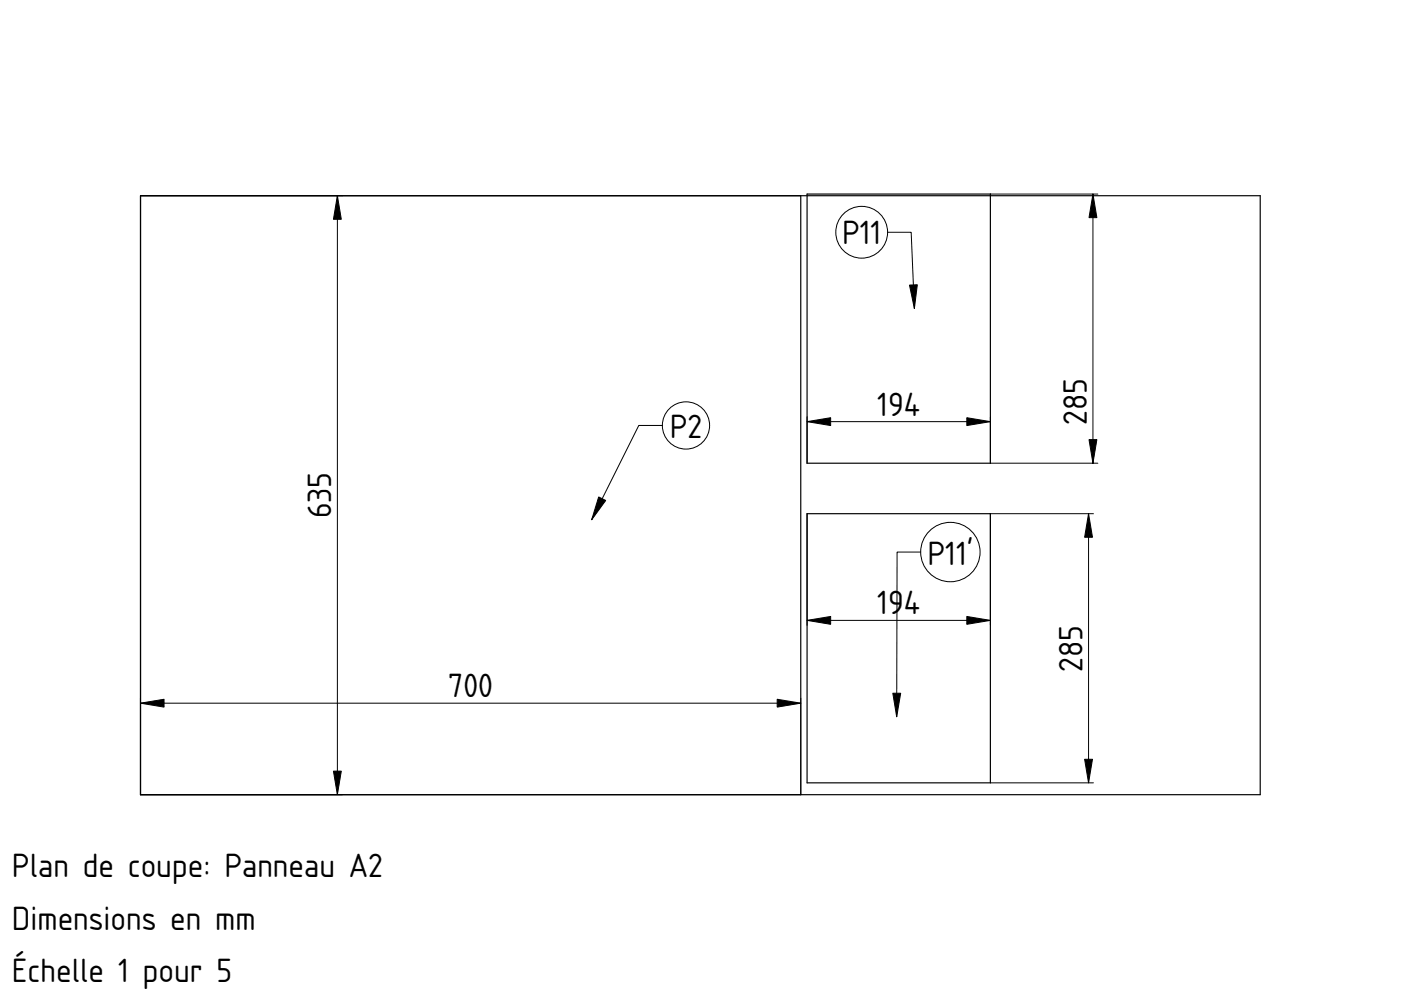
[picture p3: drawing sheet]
<svg xmlns="http://www.w3.org/2000/svg" width="297mm" height="210mm" viewBox="0 0 297 210" stroke-linecap="round" stroke-linejoin="round" font-family="sans-serif">
<path d="M29.8 41.5h237.4v127h-237.4zM169.8 41.5v127M171.1 41.1h38.9v57.1h-38.9zM171.1 108.9h38.9v57.1h-38.9z" fill="none" stroke="#000" stroke-width=".25"/>
<g fill="none" stroke="#000" stroke-width=".21">
<path d="M29.8 41.5h42.8M71.5 41.5v127M188.2 49.2h5l.7 16.2M210 41.1h22.8M231.7 41.1v57.1M190.5 69.7h.1M140.4 90.2h-5l-10 20M171.1 89.4h38.9M171.1 88.4v9.8M210 88.4v9.8h22.8M99.8 105h.1M171.1 108.9v23.7"/>
<path d="M195.2 117h-5l-.1 35M230.8 108.9v57.1M231.8 108.9h-21.8v23.7M171.1 131.5h38.9M190.5 137.4h.1M29.8 149.1h140M29.8 148.1v20.4h42.8M169.8 148.1v20.4M210 166h21.8"/>
<circle cx="182.7" cy="49.2" r="5.5"/>
<circle cx="145.4" cy="90.2" r="5"/>
<circle cx="201.5" cy="117" r="6.3"/>
</g>
<g fill="#000" stroke="#000" stroke-width=".21">
<path d="M71.5 41.5l.9 5h-1.7zM231.7 41.1l.9 5h-1.7zM192.8 60.4h1.7l-.6 5zM171.1 89.4l5-.8v1.6zM205 88.6l5 .8-5 .8zM230.9 93.2h1.7l-.9 5zM126.9 105.4l1.5 .7-3 4.1zM230.8 108.9l.8 5h-1.6zM171.1 131.5l5-.8v1.7zM205 130.7l5 .8-5 .9zM29.8 149.1l5-.8v1.6zM164.8 148.3l5 .8-5 .8z"/>
<path d="M189.3 147h1.7l-.9 5zM70.7 163.5h1.7l-.9 5zM230 161h1.6l-.8 5z"/>
</g>
<g font-size="6.7">
<text x="178.5" y="51.8">P11</text>
<text x="186" y="88.1">194</text>
<text x="142" y="92.8">P2</text>
<text x="230.4" y="90.1" transform="rotate(-90 230.4 90.1)">285</text>
<text x="70.2" y="109.9" transform="rotate(-90 70.2 109.9)">635</text>
<text x="196.6" y="119.7">P11'</text>
<text x="186" y="130.3">194</text>
<text x="229.5" y="142.4" transform="rotate(-90 229.5 142.4)">285</text>
<text x="95" y="147.8">700</text>
<text x="2.5" y="186">Plan de coupe: Panneau A2</text>
<text x="2.5" y="197.1">Dimensions en mm</text>
<text x="2.5" y="208.2">Échelle 1 pour 5</text>
</g>
</svg>
